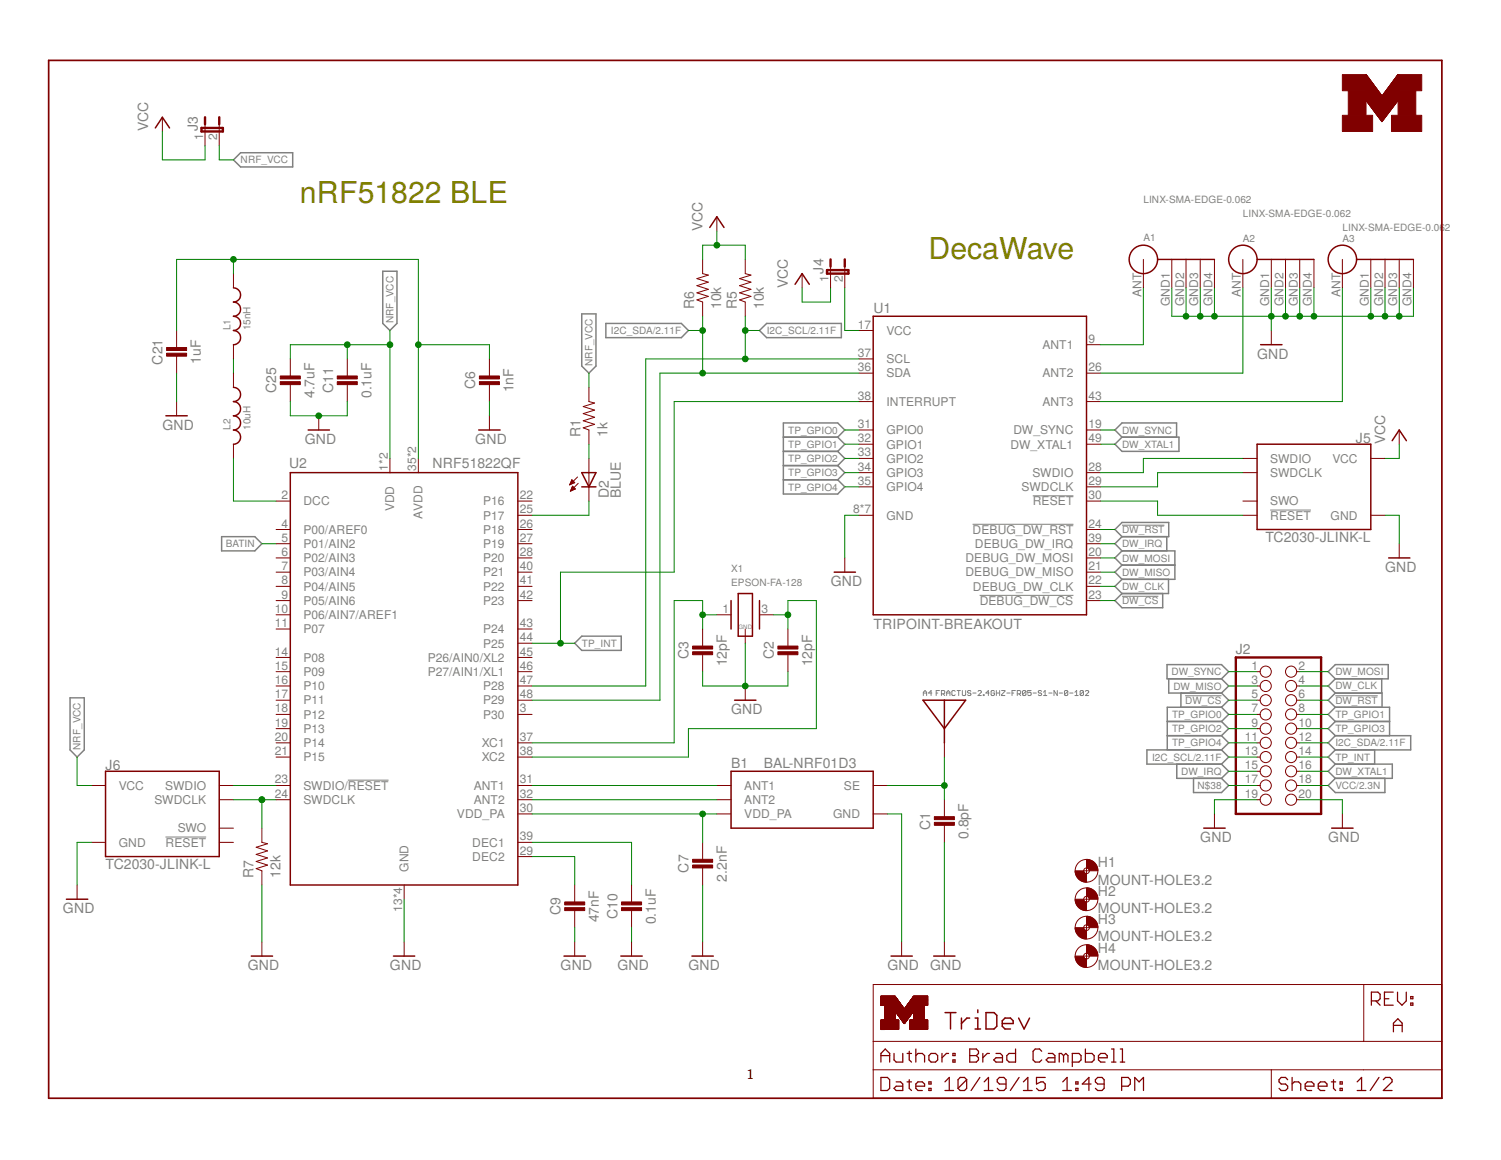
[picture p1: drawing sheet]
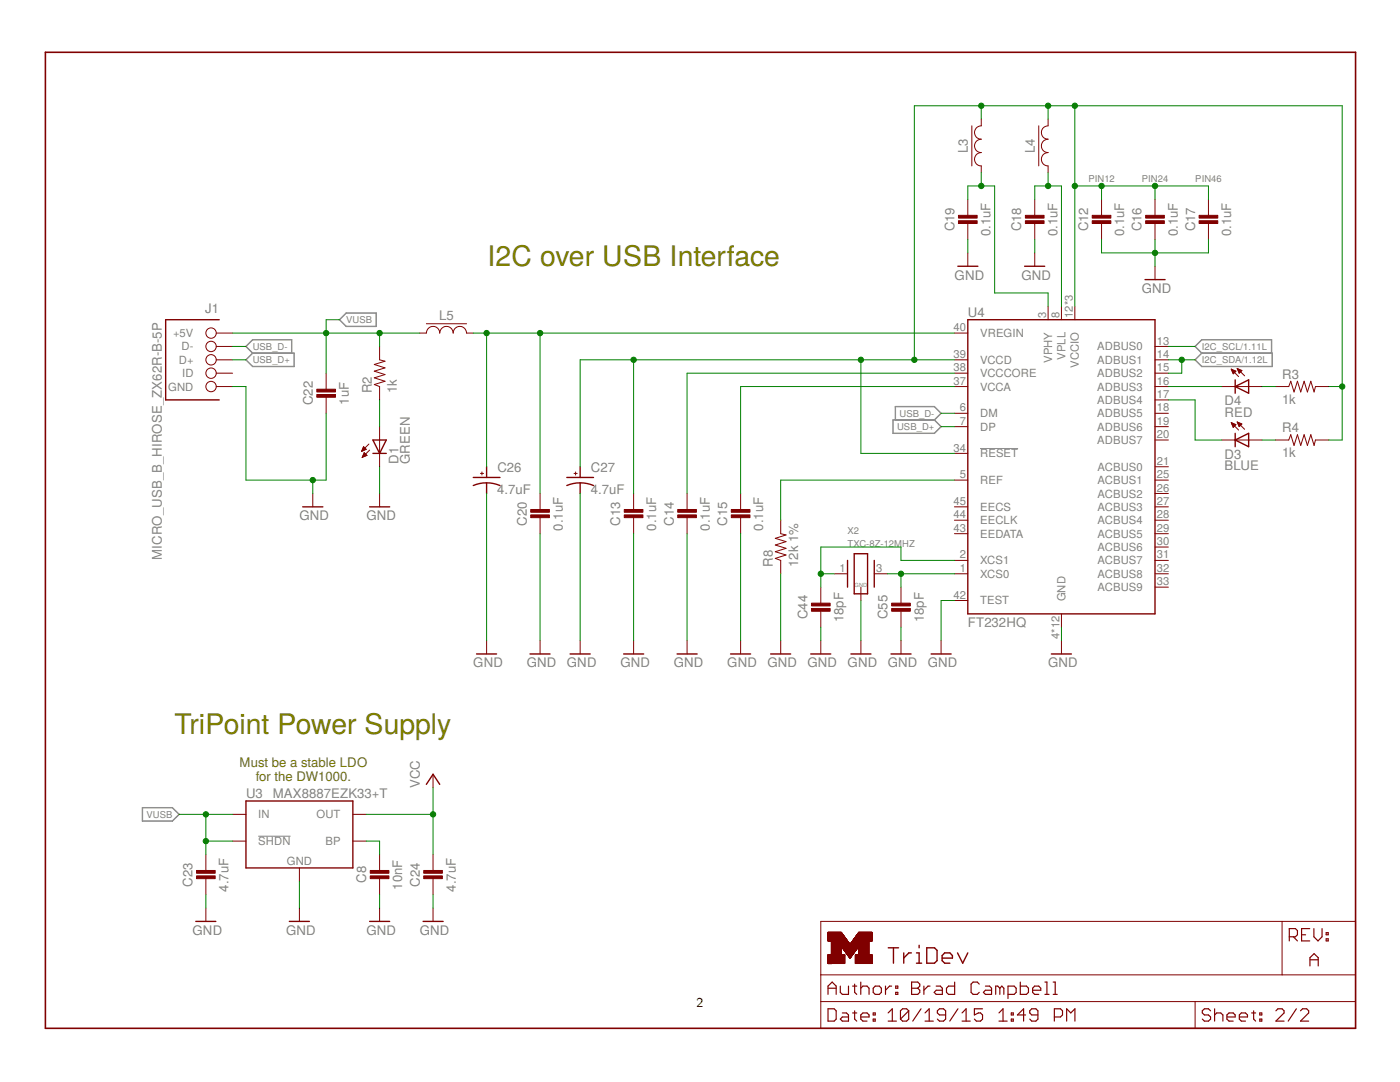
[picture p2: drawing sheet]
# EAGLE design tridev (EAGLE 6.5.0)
AUTHOR: Brad Campbell; REV: A; TITLE: TriDev

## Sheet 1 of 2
FRAME2 (LETTER_L): HEIGHT: 8.5in; WIDTH: 11in

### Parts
A1  LINX-SMA-EDGE-0.062  [CONSMA003.062]
A2  LINX-SMA-EDGE-0.062  [CONSMA003.062]
A3  LINX-SMA-EDGE-0.062  [CONSMA003.062]
A4  FRACTUS-2.4GHZ-FR05-S1-N-0-102  [FRACTUS-ANTENNA-FR05-S1-N-0-102]
B1  BAL-NRF01D3  [BAL-NRF01D3]
C1  0.8pF  CAPACITOR  [0402_CAP]
C2  12pF  CAPACITOR  [0402_CAP]
C3  12pF  CAPACITOR  [0402_CAP]
C6  1nF  CAPACITOR  [0402_CAP]
C7  2.2nF  CAPACITOR  [0402_CAP]
C9  47nF  CAPACITOR  [0402_CAP]
C10  0.1uF  CAPACITOR  [0402_CAP]
C11  0.1uF  CAPACITOR  [0402_CAP]
C21  1uF  CAPACITOR  [0402_CAP]
C25  4.7uF  CAPACITOR  [0402_CAP]
D2  BLUE  LED0603  [LED-0603]
H1  MOUNT-HOLE3.2  [3,2]
H2  MOUNT-HOLE3.2  [3,2]
H3  MOUNT-HOLE3.2  [3,2]
H4  MOUNT-HOLE3.2  [3,2]
J2  PINHD-2X10  [2X10]
J3  JUMPER-2PTH  [1X02]
J4  JUMPER-2PTH  [1X02]
J5  TC2030-JLINK-L  [TC2030-IDC]
J6  TC2030-JLINK-L  [TC2030-IDC]
L1  15nH  INDUCTOR0402  [0402_CAP]
L2  10uH  INDUCTOR0603  [0603_CAP]
LOGO1  UMICH_SOLID_SMALL  [UMICH_SOLID_75MIL]
R1  1k  RESISTOR0402_RES  [0402_RES]
R5  10k  RESISTOR0402_RES  [0402_RES]
R6  10k  RESISTOR0402_RES  [0402_RES]
R7  12k  RESISTOR0402_RES  [0402_RES]
U1  TRIPOINT-BREAKOUT  [TRIPOINT-BREAKOUT]
U2  NRF51822QF  [QFN-48-6MM]
X1  EPSON-FA-128  [FA-128]

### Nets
!CHRG1: D2.A R1.1
!DW_CS: J2.5 U1.23(!DEBUG_DW_CS)
!DW_RST: J2.6 U1.24(!DEBUG_DW_RST)
ANTENNA: A4.1(ANTENNA) B1.SE C1.1
AVDD: C6.1 C21.1 L1.1 U2.35(AVDD) U2.36(AVDD)
BATIN: U2.5(P01/AIN2)
DCC: L2.2 U2.2(DCC)
DW_CLK: J2.4 U1.22(DEBUG_DW_CLK)
DW_IRQ: J2.15 U1.39(DEBUG_DW_IRQ)
DW_MISO: J2.3 U1.21(DEBUG_DW_MISO)
DW_MOSI: J2.2 U1.20(DEBUG_DW_MOSI)
DW_SYNC: J2.1 U1.19(DW_SYNC)
DW_XTAL1: J2.16 U1.49(DW_XTAL1)
GND: A1.GND1 A1.GND2 A1.GND3 A1.GND4 A2.GND1 A2.GND2 A2.GND3 A2.GND4 A3.GND1 A3.GND2 A3.GND3 A3.GND4 B1.GND C1.2 C2.2 C3.2 C6.2 C7.2 C9.2 C10.2 C11.2 C21.2 C25.2 J2.19 J2.20 J5.5(GND) J6.5(GND) R7.1 U1.8(GND) U1.10(GND) U1.18(GND) U1.25(GND) U1.27(GND) U1.42(GND) U1.44(GND) U2.13(GND) U2.33(GND) U2.34(GND) U2.GND X1.2(GND) X1.4(GND) ; also sheet 2
I2C_SCL: J2.13 R5.1 U1.37(SCL) U2.47(P28) ; also sheet 2
I2C_SDA: J2.12 R6.1 U1.36(SDA) U2.48(P29) ; also sheet 2
N$1: A1.ANT U1.9(ANT1)
N$2: A2.ANT U1.26(ANT2)
N$3: A3.ANT U1.43(ANT3)
N$4: J5.2(SWDIO) U1.28(SWDIO)
N$6: D2.C U2.25(P17)
N$7: J5.4(SWDCLK) U1.29(SWDCLK)
N$8: J5.3(!RESET) U1.30(!RESET)
N$9: C3.1 U2.37(XC1) X1.1
N$10: C2.1 U2.38(XC2) X1.3
N$15: C9.1 U2.29(DEC2)
N$17: C10.1 U2.39(DEC1)
N$18: B1.ANT1 U2.31(ANT1)
N$19: B1.ANT2 U2.32(ANT2)
N$20: B1.VCC(VDD_PA) C7.1 U2.30(VDD_PA)
N$23: J4.2 U1.17(VCC)
N$37: L1.2 L2.1
N$38: J2.17
NRF_VCC: C11.1 C25.1 J3.2 J6.1(VCC) R1.2 U2.1(VDD) U2.12(VDD)
SWDCLK: J6.4(SWDCLK) R7.2 U2.24(SWDCLK)
SWDIO/!RESET: J6.2(SWDIO) U2.23(SWDIO/!RESET)
TP_GPIO0: J2.7 U1.31(GPIO0)
TP_GPIO1: J2.8 U1.32(GPIO1)
TP_GPIO2: J2.9 U1.33(GPIO2)
TP_GPIO3: J2.10 U1.34(GPIO3)
TP_GPIO4: J2.11 U1.35(GPIO4)
TP_INT: J2.14 U1.38(INTERRUPT) U2.44(P25)
VCC: J2.18 J3.1 J4.1 J5.1(VCC) R5.2 R6.2 ; also sheet 2
Unconnected: J5.6(SWO) J6.3(!RESET) J6.6(SWO) U2.3(P30) U2.4(P00/AREF0) U2.6(P02/AIN3) U2.7(P03/AIN4) U2.8(P04/AIN5) U2.9(P05/AIN6) U2.10(P06/AIN7/AREF1) U2.11(P07) U2.14(P08) U2.15(P09) U2.16(P10) U2.17(P11) U2.18(P12) U2.19(P13) U2.20(P14) U2.21(P15) U2.22(P16) U2.26(P18) U2.27(P19) U2.28(P20) U2.40(P21) U2.41(P22) U2.42(P23) U2.43(P24) U2.45(P26/AIN0/XL2) U2.46(P27/AIN1/XL1)

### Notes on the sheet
- nRF51822 BLE
- DecaWave

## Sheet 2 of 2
FRAME1 (LETTER_L): HEIGHT: 8.5in; WIDTH: 11in

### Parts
C8  10nF  CAPACITOR  [0402_CAP]
C12  0.1uF  CAPACITOR  [0402_CAP]
C13  0.1uF  CAPACITOR  [0402_CAP]
C14  0.1uF  CAPACITOR  [0402_CAP]
C15  0.1uF  CAPACITOR  [0402_CAP]
C16  0.1uF  CAPACITOR  [0402_CAP]
C17  0.1uF  CAPACITOR  [0402_CAP]
C18  0.1uF  CAPACITOR  [0402_CAP]
C19  0.1uF  CAPACITOR  [0402_CAP]
C20  0.1uF  CAPACITOR  [0402_CAP]
C22  1uF  CAPACITOR  [0402_CAP]
C23  4.7uF  CAPACITOR  [0402_CAP]
C24  4.7uF  CAPACITOR  [0402_CAP]
C26  4.7uF  CAP_POL0603  [CAP0603]
C27  4.7uF  CAP_POL0603  [CAP0603]
C44  18pF  CAPACITOR  [0402_CAP]
C55  18pF  CAPACITOR  [0402_CAP]
D1  GREEN  LED0603  [LED-0603]
D3  BLUE  LED0603  [LED-0603]
D4  RED  LED0603  [LED-0603]
J1  MICRO_USB_B_HIROSE_ZX62R-B-5P  [USB_MICRO_B-HIROSE-ZX62R-B-5P]
L3  FERRITE_BEAD  [0603_CAP]
L4  FERRITE_BEAD  [0603_CAP]
L5  FERRITE_BEAD  [0603_CAP]
R2  1k  RESISTOR0402_RES  [0402_RES]
R3  1k  RESISTOR0402_RES  [0402_RES]
R4  1k  RESISTOR0402_RES  [0402_RES]
R8  12k 1%  RESISTOR0402_RES  [0402_RES]
U3  MAX8887EZK33+T  [SOT-23-5]
U4  FT232HQ  [QFN-48-8MM]
X2  TXC-8Z-12MHZ  [TXC-8Z]

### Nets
!CHRG: D1.A R2.1
GND: C8.2 C12.2 C13.2 C14.2 C15.2 C16.2 C17.2 C18.2 C19.2 C20.2 C22.2 C23.2 C24.2 C26.NEG(ANODE) C27.NEG(ANODE) C44.2 C55.2 D1.C J1.5(GND) R8.1 U3.2(GND) U4.4(GND) U4.9(GND) U4.10(GND) U4.11(GND) U4.22(GND) U4.23(GND) U4.35(GND) U4.36(GND) U4.41(GND) U4.42(TEST) U4.47(GND) U4.48(GND) U4.PAD(GND) X2.2(GND) X2.4(GND) ; also sheet 1
I2C_SCL: U4.13(ADBUS0) ; also sheet 1
I2C_SDA: U4.14(ADBUS1) U4.15(ADBUS2) ; also sheet 1
N$5: D4.C U4.16(ADBUS3)
N$11: C8.1 U3.4(BP)
N$12: C20.1 C26.POS(CATHODE) L5.2 U4.40(VREGIN)
N$13: C14.1 U4.38(VCCCORE)
N$14: C55.1 U4.1(XCS0) X2.3
N$16: C44.1 U4.2(XCS1) X2.1
N$21: C15.1 U4.37(VCCA)
N$22: R8.2 U4.5(REF)
N$24: D4.A R3.1
N$25: D3.A R4.1
N$26: D3.C U4.17(ADBUS4)
USB_D+: J1.3(D+) U4.7(DP)
USB_D-: J1.2(D-) U4.6(DM)
VCC: C24.1 U3.5(OUT) ; also sheet 1
VCC3V3: C12.1 C13.1 C16.1 C17.1 C27.POS(CATHODE) L3.2 L4.2 R3.2 R4.2 U4.12(VCCIO) U4.24(VCCIO) U4.34(!RESET) U4.39(VCCD) U4.46(VCCIO)
VPHY: C19.1 L3.1 U4.3(VPHY)
VPLL: C18.1 L4.1 U4.8(VPLL)
VUSB: C22.1 C23.1 J1.1(+5V) L5.1 R2.2 U3.1(IN) U3.3(!SHDN)
Unconnected: J1.4(ID) U4.18(ADBUS5) U4.19(ADBUS6) U4.20(ADBUS7) U4.21(ACBUS0) U4.25(ACBUS1) U4.26(ACBUS2) U4.27(ACBUS3) U4.28(ACBUS4) U4.29(ACBUS5) U4.30(ACBUS6) U4.31(ACBUS7) U4.32(ACBUS8) U4.33(ACBUS9) U4.43(EEDATA) U4.44(EECLK) U4.45(EECS)

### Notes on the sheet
- PIN12 | PIN24 | PIN46
- I2C over USB Interface
- TriPoint Power Supply
- Must be a stable LDO
  for the DW1000.

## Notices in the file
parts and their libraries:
SparkFun-LED: Licensing: CC v3.0 Share-Alike You are welcome to use this library for commercial purposes.
